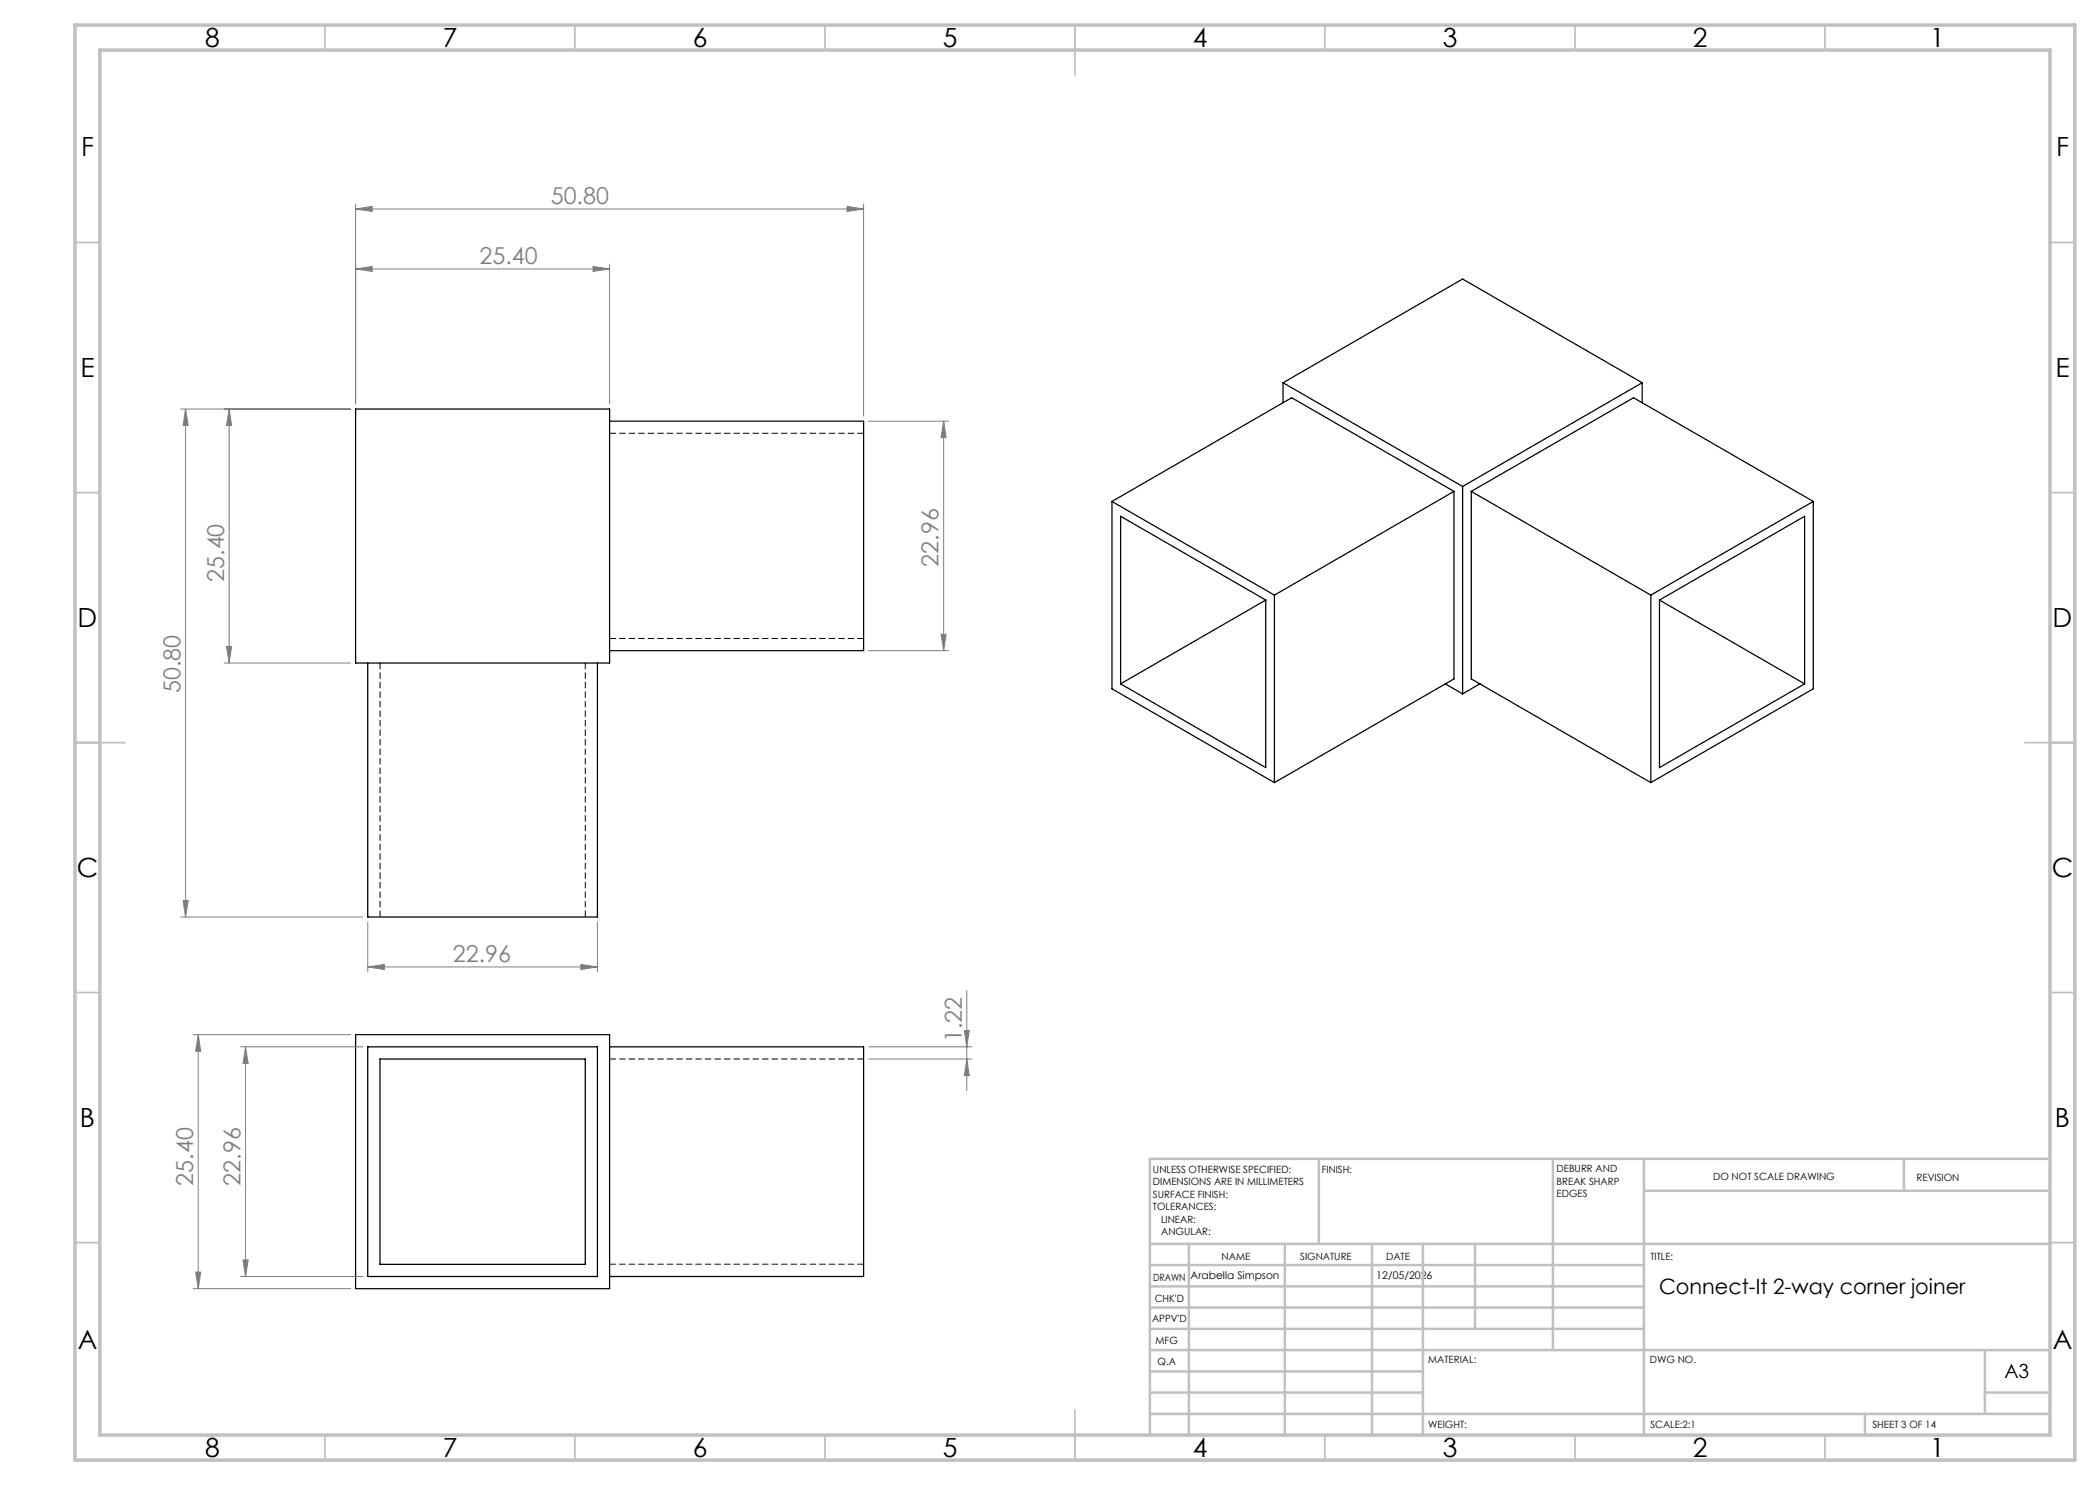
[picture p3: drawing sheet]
<svg xmlns="http://www.w3.org/2000/svg" width="420mm" height="297mm" viewBox="0 0 420 297" stroke-linecap="round" stroke-linejoin="round" font-family="sans-serif">
<path d="M172.7 86.7h-50.8M172.7 127.7h-50.8M76 183.4v-50.8M117.1 183.4v-50.8M172.7 211.8h-50.8M172.7 252.8h-50.8" fill="none" stroke="#000" stroke-width=".2" stroke-dasharray="1.3 .6" stroke-linecap="butt"/>
<g fill="none" stroke="#000" stroke-width=".25">
<path d="M256.6 76.5l35.9 20.8M256.6 76.5l35.9-20.7 35.9 20.7M256.6 76.5v4M328.4 76.5l-35.9 20.8M328.4 76.5v4M71.1 81.8h50.8v50.8h-50.8zM121.9 84.2h50.8v45.9h-50.8M290.8 98.3l-35.9 20.7M290.8 98.3l-32.5-18.8-35.9 20.8M290.8 98.3v37.5l-35.9 20.7M292.5 97.3v41.5M294.3 98.3l32.4-18.8 36 20.8"/>
<path d="M294.3 98.3l35.9 20.7M294.3 98.3v37.5l35.9 20.7M222.4 100.3v37.5l32.5 18.7M222.4 100.3l32.5 18.7M254.9 119v37.5M330.2 119v37.5M362.7 100.3l-32.5 18.7M362.7 100.3v37.5l-32.5 18.7M73.6 132.6v50.8h45.9v-50.8M253.2 120l-29.1-16.7v33.5M253.2 120v33.5l-29.1-16.7M253.2 120l-29.1 16.8"/>
<path d="M289.1 136.8l3.4 2M296 136.8l-3.5 2M331.9 120l29 16.8M331.9 120v33.5l29-16.7M331.9 120l29-16.7v33.5M71.1 206.9h50.8v50.8h-50.8zM73.6 209.4h45.9v45.9h-45.9zM76 211.8h41.1v41.1h-41.1zM121.9 209.4h50.8v45.9h-50.8"/>
</g>
<g fill="none" stroke="#808080" stroke-width=".2">
<path d="M71.1 41.8l3.3-.5v1zM71.1 53.8l3.3-.5v1zM71.1 40.8v40M71.1 41.8h101.6M71.1 53.8h50.8M118.6 53.3l3.3 .5-3.3 .5zM121.9 52.8v28M169.4 41.3l3.3 .5-3.3 .5zM172.7 40.8v42.4M36.1 81.8h34M37.1 81.8l.5 3.3h-1zM37.1 81.8v101.6"/>
<path d="M45.8 81.8l.5 3.3h-1zM45.8 81.8v50.8M173.7 84.2h16M188.7 84.2l.5 3.3h-1zM188.7 84.2v45.9M44.8 132.6h25.3M45.3 129.3h1l-.5 3.3zM173.7 130.1h16M188.2 126.9h1l-.5 3.2zM36.1 183.4h36.5M36.6 180.1h1l-.5 3.3zM73.6 193.4l3.3-.5v1z"/>
<path d="M73.6 184.4v10M73.6 193.4h45.9M116.2 192.9l3.3 .5-3.3 .5zM119.5 184.4v10M193.4 198.1v20.1M38.6 206.9h31.5M39.7 206.9l.4 3.4h-1zM39.7 206.9v50.8M48.1 209.4h24.5M49.1 209.4l.5 3.3h-1zM49.1 209.4v45.9M173.7 209.4h20.6"/>
<path d="M173.7 211.8h20.6M192.9 206.1h1l-.5 3.3zM193.4 211.8l.5 3.3h-1zM38.6 257.7h31.5M39.1 254.4h1l-.4 3.3zM48.1 255.3h24.5M48.6 252h1l-.5 3.3z"/>
</g>
<g fill="none" stroke="#c0c0c0" stroke-width=".35">
<path d="M65 5v5M115 5v5M165 5v5M215 5v10M265 5v5M315 5v5M365 5v5M15 48.5h5M410 48.5h5M15 98.5h5M410 98.5h5M15 148.5h10"/>
<path d="M405 148.5h10M15 198.5h5M410 198.5h5M15 248.5h5M410 248.5h5M65 287v5M115 287v5M165 287v5M215 282v10M265 287v5M315 287v5M365 287v5"/>
</g>
<g fill="none" stroke="#c0c0c0" stroke-width=".5">
<path d="M263.8 231.8v17M310.6 231.8v38.2M328.8 231.8v55.2M328.8 238.2h81.2M380.8 231.8v6.4M410 231.8h-180v55.2M230 248.8h180M230 257.3h98.8M230 253h98.8M237.8 248.8v38.2M257 248.8v38.2M274.4 248.8v38.2"/>
<path d="M284.6 248.8v38.2M295 248.8v17M230 265.8h98.8M230 261.5h98.8M230 278.5h54.6M230 274.3h54.6M230 270h180M397 278.5h13M397 270v12.8M230 282.8h180M373 282.8v4.2"/>
</g>
<path d="M15 5h400v287h-400zM20 10h390v277h-390z" fill="none" stroke="#c0c0c0" stroke-width=".7"/>
<g fill="#808080">
<path d="M71.1 41.8l3.3-.5v1zM169.4 41.3l3.3 .5-3.3 .5z"/>
<path d="M116.2 192.9l3.3 .5-3.3 .5zM73.6 193.4l3.3-.5v1z"/>
<path d="M188.7 84.2l.5 3.3h-1zM188.2 126.9h1l-.5 3.2z"/>
<path d="M49.1 209.4l.5 3.3h-1zM48.6 252h1l-.5 3.3zM192.9 206.1h1l-.5 3.3zM193.4 211.8l.5 3.3h-1z"/>
<path d="M39.7 206.9l.4 3.4h-1zM39.1 254.4h1l-.4 3.3z"/>
<path d="M37.1 81.8l.5 3.3h-1zM36.6 180.1h1l-.5 3.3zM45.8 81.8l.5 3.3h-1zM45.3 129.3h1l-.5 3.3z"/>
<path d="M71.1 53.8l3.3-.5v1zM118.6 53.3l3.3 .5-3.3 .5z"/>
</g>
<g font-size="5.3">
<text x="41" y="9.5">8</text>
<text x="88.5" y="9.5">7</text>
<text x="138.5" y="9.5">6</text>
<text x="188.5" y="9.5">5</text>
<text x="238.5" y="9.5">4</text>
<text x="288.5" y="9.5">3</text>
<text x="338.5" y="9.5">2</text>
<text x="386" y="9.5">1</text>
<text x="16.2" y="31.2">F</text>
<text x="411.2" y="31.2">F</text>
<text x="16.1" y="75.5">E</text>
<text x="411.1" y="75.5">E</text>
<text x="15.5" y="125.5">D</text>
<text x="410.5" y="125.5">D</text>
<text x="15.4" y="175.5">C</text>
<text x="410.4" y="175.5">C</text>
<text x="16" y="225.5">B</text>
<text x="411" y="225.5">B</text>
<text x="15.5" y="269.7">A</text>
<text x="410.5" y="269.7">A</text>
<text x="41" y="291.5">8</text>
<text x="88.5" y="291.5">7</text>
<text x="138.5" y="291.5">6</text>
<text x="188.5" y="291.5">5</text>
<text x="238.5" y="291.5">4</text>
<text x="288.5" y="291.5">3</text>
<text x="338.5" y="291.5">2</text>
<text x="386" y="291.5">1</text>
</g>
<g font-size="4.7" fill="#808080">
<text x="110.2" y="40.8">50.80</text>
<text x="95.9" y="52.8">25.40</text>
<text x="187.7" y="113.3" transform="rotate(-90 187.7 113.3)">22.96</text>
<text x="44.8" y="116.4" transform="rotate(-90 44.8 116.4)">25.40</text>
<text x="36.1" y="138.6" transform="rotate(-90 36.1 138.6)">50.80</text>
<text x="90.6" y="192.4">22.96</text>
<text x="192.4" y="208.4" transform="rotate(-90 192.4 208.4)">1.22</text>
<text x="38.6" y="237.1" transform="rotate(-90 38.6 237.1)">25.40</text>
<text x="48.1" y="237.1" transform="rotate(-90 48.1 237.1)">22.96</text>
</g>
<text font-size="4.2" x="331.8" y="258.9">Connect-It 2-way corner joiner</text>
<text font-size="3.9" x="400.9" y="275.5">A3</text>
<g font-size="2.1">
<text x="238.1" y="255.8">Arabella Simpson</text>
<text x="275.3" y="255.8">12/05/2026</text>
</g>
<g font-size="2">
<text x="230.6" y="234.6">UNLESS OTHERWISE SPECIFIED:</text>
<text x="230.6" y="237.1">DIMENSIONS ARE IN MILLIMETERS</text>
<text x="230.6" y="239.6">SURFACE FINISH:</text>
<text x="264.4" y="234.6">FINISH:</text>
<text x="311.3" y="234.5">DEBURR AND</text>
<text x="311.3" y="237">BREAK SHARP</text>
<text x="311.3" y="239.5">EDGES</text>
<text x="342.6" y="236">DO NOT SCALE DRAWING</text>
<text x="383.3" y="236.2">REVISION</text>
<text x="230.6" y="242.1">TOLERANCES:</text>
<text x="232.2" y="244.6">LINEAR:</text>
<text x="232.2" y="247.1">ANGULAR:</text>
<text x="244.3" y="252">NAME</text>
<text x="260" y="251.9">SIGNATURE</text>
<text x="277.2" y="251.9">DATE</text>
<text x="330.1" y="251.9">TITLE:</text>
<text x="230.6" y="256.1">DRAWN</text>
<text x="230.9" y="260.3">CHK'D</text>
<text x="230.4" y="264.4">APPV'D</text>
<text x="231.1" y="268.8">MFG</text>
<text x="231.5" y="273">Q.A</text>
<text x="285.6" y="272.5">MATERIAL:</text>
<text x="330" y="272.5">DWG NO.</text>
<text x="285.6" y="285.5">WEIGHT:</text>
<text x="330.1" y="285.6">SCALE:2:1</text>
<text x="374.5" y="285.6">SHEET 3 OF 14</text>
</g>
</svg>
